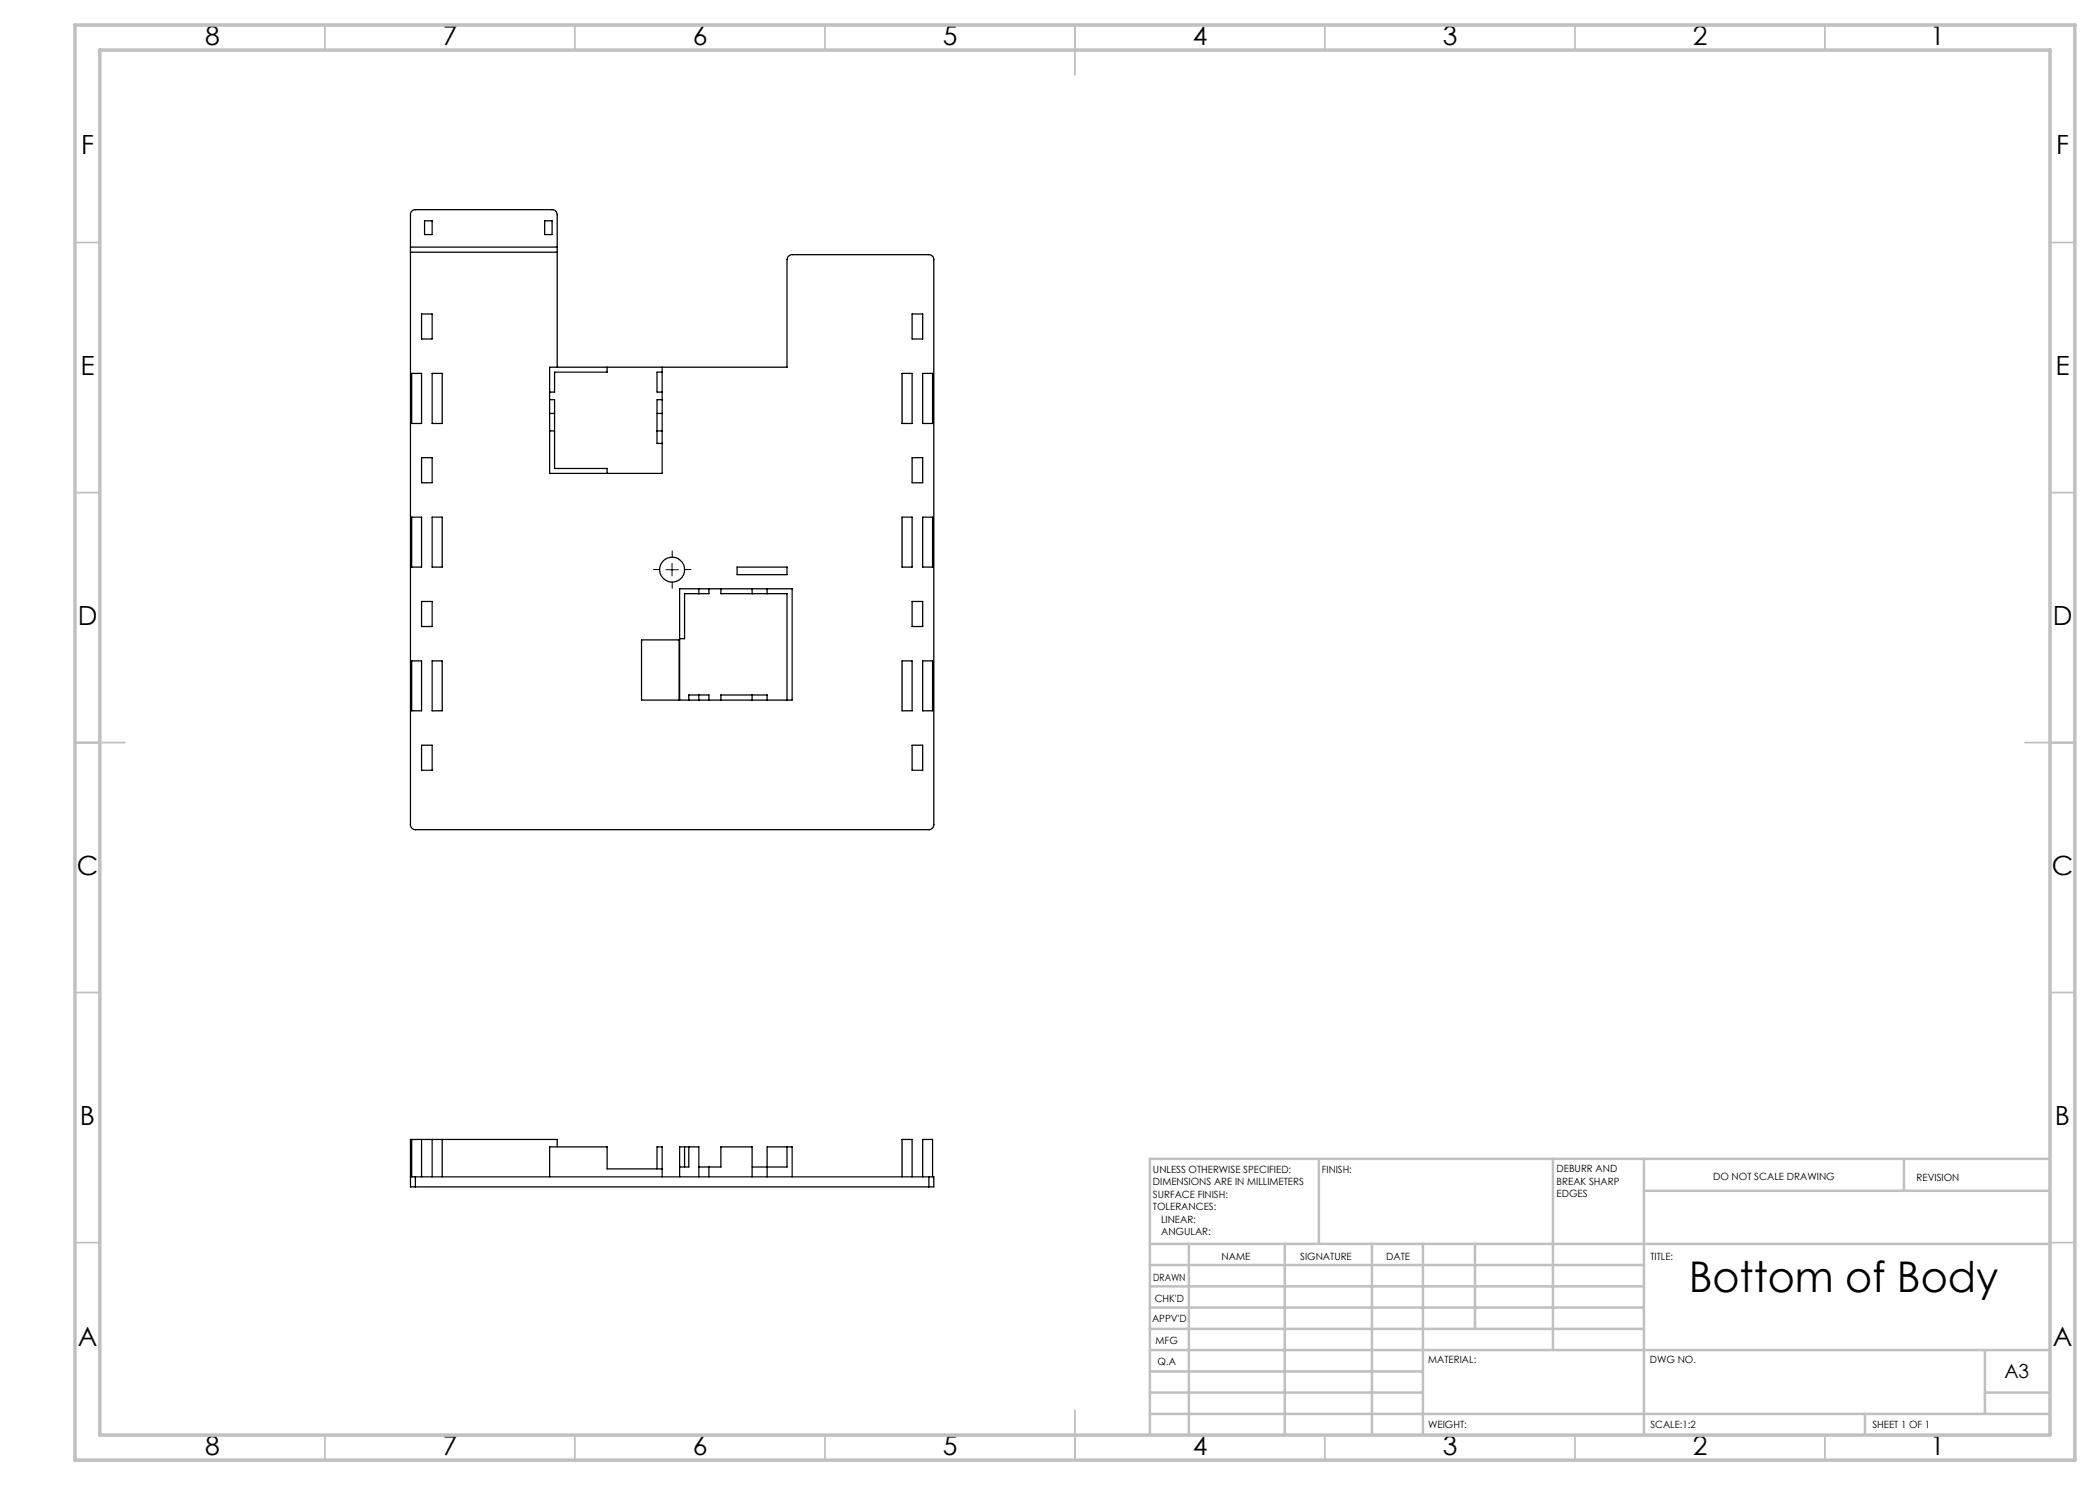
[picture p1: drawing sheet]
<svg xmlns="http://www.w3.org/2000/svg" width="420mm" height="297mm" viewBox="0 0 420 297" stroke-linecap="round" stroke-linejoin="round" font-family="sans-serif">
<path d="M131.9 113.9h-1.2M134.4 111.4v-1.2M134.4 116.4v1.3M136.9 113.9h1.3" fill="none" stroke="#000" stroke-width=".2" stroke-dasharray="15.2 1.3 1.3 1.3"/>
<path d="M133.2 113.9h2.5M134.4 112.7v2.5" fill="none" stroke="#000" stroke-width=".2"/>
<g fill="none" stroke="#c0c0c0" stroke-width=".35">
<path d="M65 5v5M115 5v5M165 5v5M215 5v10M265 5v5M315 5v5M365 5v5M15 48.5h5M410 48.5h5M15 98.5h5M410 98.5h5M15 148.5h10"/>
<path d="M405 148.5h10M15 198.5h5M410 198.5h5M15 248.5h5M410 248.5h5M65 287v5M115 287v5M165 287v5M215 282v10M265 287v5M315 287v5M365 287v5"/>
</g>
<g fill="none" stroke="#c0c0c0" stroke-width=".5">
<path d="M263.8 231.8v17M310.6 231.8v38.2M328.8 231.8v55.2M328.8 238.2h81.2M380.8 231.8v6.4M410 231.8h-180v55.2M230 248.8h180M230 257.3h98.8M230 253h98.8M237.8 248.8v38.2M257 248.8v38.2M274.4 248.8v38.2"/>
<path d="M284.6 248.8v38.2M295 248.8v17M230 265.8h98.8M230 261.5h98.8M230 278.5h54.6M230 274.3h54.6M230 270h180M397 278.5h13M397 270v12.8M230 282.8h180M373 282.8v4.2"/>
</g>
<path d="M15 5h400v287h-400zM20 10h390v277h-390z" fill="none" stroke="#c0c0c0" stroke-width=".7"/>
<g fill="none" stroke="#000" stroke-width=".25">
<path d="M82.1 50.4h29.3M82.1 49.4h29.3M84.9 44.2h1.5v2.7h-1.5zM108.9 44.2h1.5v2.7h-1.5zM82.3 74.7h2v10h-2zM84.3 62.8h2.1v5h-2.1zM86.4 74.7h2v10h-2zM109.9 79.9h1v13.8h10.5v1M111.4 73.4v-30.5a1.02 1.02 0 0 0-1-1h-27.3a.96 .96 0 0 0-1 1v122a1.02 1.02 0 0 0 1 1h102.7a1.02 1.02 0 0 0 1-1v-113a.96 .96 0 0 0-1-1h-27.4a1.02 1.02 0 0 0-1 1v21.5h-47.5v21.3h22.5v-21.3M121.4 73.4v1h-10.5v4h-1M132.4 79.9h-1v8.8h1M132.4 74.4h-1v4h1"/>
<path d="M180.4 74.7h2v10h-2zM182.4 62.8h2.1v5h-2.1zM184.5 74.7h2v10h-2zM84.3 91.5h2.1v5.1h-2.1zM109.9 82.7h1M109.9 86.2h1M131.4 82.7h1M131.4 86.2h1M182.4 91.5h2.1v5.1h-2.1zM82.3 103.4h2v10h-2zM86.4 103.4h2v10h-2zM135.9 117.8h22.5v22.2h-22.5z"/>
<path d="M139.8 117.8v.9M141.8 117.8v.9h-4.9v9h-1M144.2 117.8v.9h13.2v21.3M147.4 113.4h10v1.5h-10zM150.4 117.8v.9M153.4 117.8v.9M180.4 103.4h2v10h-2zM184.5 103.4h2v10h-2zM82.3 132.2h2v10h-2zM84.3 120.3h2.1v5h-2.1zM86.4 132.2h2v10h-2zM128.3 128h7.5v12h-7.5z"/>
<path d="M139.8 139v1M150.4 139v1M180.4 132.2h2v10h-2zM182.4 120.3h2.1v5h-2.1zM184.5 132.2h2v10h-2zM84.3 149h2.1v5.1h-2.1zM137.8 140v-1h4v1M144.2 140v-1h9.2v1M182.4 149h2.1v5.1h-2.1zM82.1 235.4h1M82.3 227.9v7.5M83.1 235.4v2"/>
<path d="M83.1 235.4h102.7M83.1 237.4h102.7M84.3 227.9v7.5M86.4 227.9v7.5M88.4 227.9v7.5M111.4 229.4v-1.5h-29.3v9.5h1M131.4 233.8v-4.4h1v6M132.4 233.8h-11v-4.4h-11.5v6M135.9 235.4v-6h3.9v6M136.9 229.4v4M137.8 229.4v4h-1.9M139.8 233.4h4.4v-4h6.2v6"/>
<path d="M141.8 233.4v2M153.4 235.4v-6h5v6M157.4 229.4v4h-7M180.4 235.4v-7.5h2v7.5M184.5 235.4v-7.5h2v7.5M185.8 235.4h1v2h-1M185.8 235.4v2"/>
<circle cx="134.4" cy="113.9" r="2.49"/>
</g>
<text font-size="8.5" x="337.7" y="258.5">Bottom of Body</text>
<g font-size="5.3">
<text x="41" y="9">8</text>
<text x="88.5" y="9">7</text>
<text x="138.5" y="9">6</text>
<text x="188.5" y="9">5</text>
<text x="238.5" y="9">4</text>
<text x="288.5" y="9">3</text>
<text x="338.5" y="9">2</text>
<text x="386" y="9">1</text>
<text x="16.2" y="30.7">F</text>
<text x="411.2" y="30.7">F</text>
<text x="16.1" y="75">E</text>
<text x="411.1" y="75">E</text>
<text x="15.5" y="125">D</text>
<text x="410.5" y="125">D</text>
<text x="15.4" y="175">C</text>
<text x="410.4" y="175">C</text>
<text x="16" y="225">B</text>
<text x="411" y="225">B</text>
<text x="15.5" y="269.2">A</text>
<text x="410.5" y="269.2">A</text>
<text x="41" y="291">8</text>
<text x="88.5" y="291">7</text>
<text x="138.5" y="291">6</text>
<text x="188.5" y="291">5</text>
<text x="238.5" y="291">4</text>
<text x="288.5" y="291">3</text>
<text x="338.5" y="291">2</text>
<text x="386" y="291">1</text>
</g>
<text font-size="3.9" x="400.9" y="275.5">A3</text>
<g font-size="2">
<text x="230.6" y="234.6">UNLESS OTHERWISE SPECIFIED:</text>
<text x="230.6" y="237.1">DIMENSIONS ARE IN MILLIMETERS</text>
<text x="230.6" y="239.6">SURFACE FINISH:</text>
<text x="264.4" y="234.6">FINISH:</text>
<text x="311.3" y="234.5">DEBURR AND</text>
<text x="311.3" y="237">BREAK SHARP</text>
<text x="311.3" y="239.5">EDGES</text>
<text x="342.6" y="236">DO NOT SCALE DRAWING</text>
<text x="383.3" y="236.2">REVISION</text>
<text x="230.6" y="242.1">TOLERANCES:</text>
<text x="232.2" y="244.6">LINEAR:</text>
<text x="232.2" y="247.1">ANGULAR:</text>
<text x="244.3" y="252">NAME</text>
<text x="260" y="251.9">SIGNATURE</text>
<text x="277.2" y="251.9">DATE</text>
<text x="330.1" y="251.9">TITLE:</text>
<text x="230.6" y="256.1">DRAWN</text>
<text x="230.9" y="260.3">CHK'D</text>
<text x="230.4" y="264.4">APPV'D</text>
<text x="231.1" y="268.8">MFG</text>
<text x="231.5" y="273">Q.A</text>
<text x="285.6" y="272.5">MATERIAL:</text>
<text x="330" y="272.5">DWG NO.</text>
<text x="285.6" y="285.5">WEIGHT:</text>
<text x="330.1" y="285.6">SCALE:1:2</text>
<text x="374.5" y="285.6">SHEET 1 OF 1</text>
</g>
</svg>
